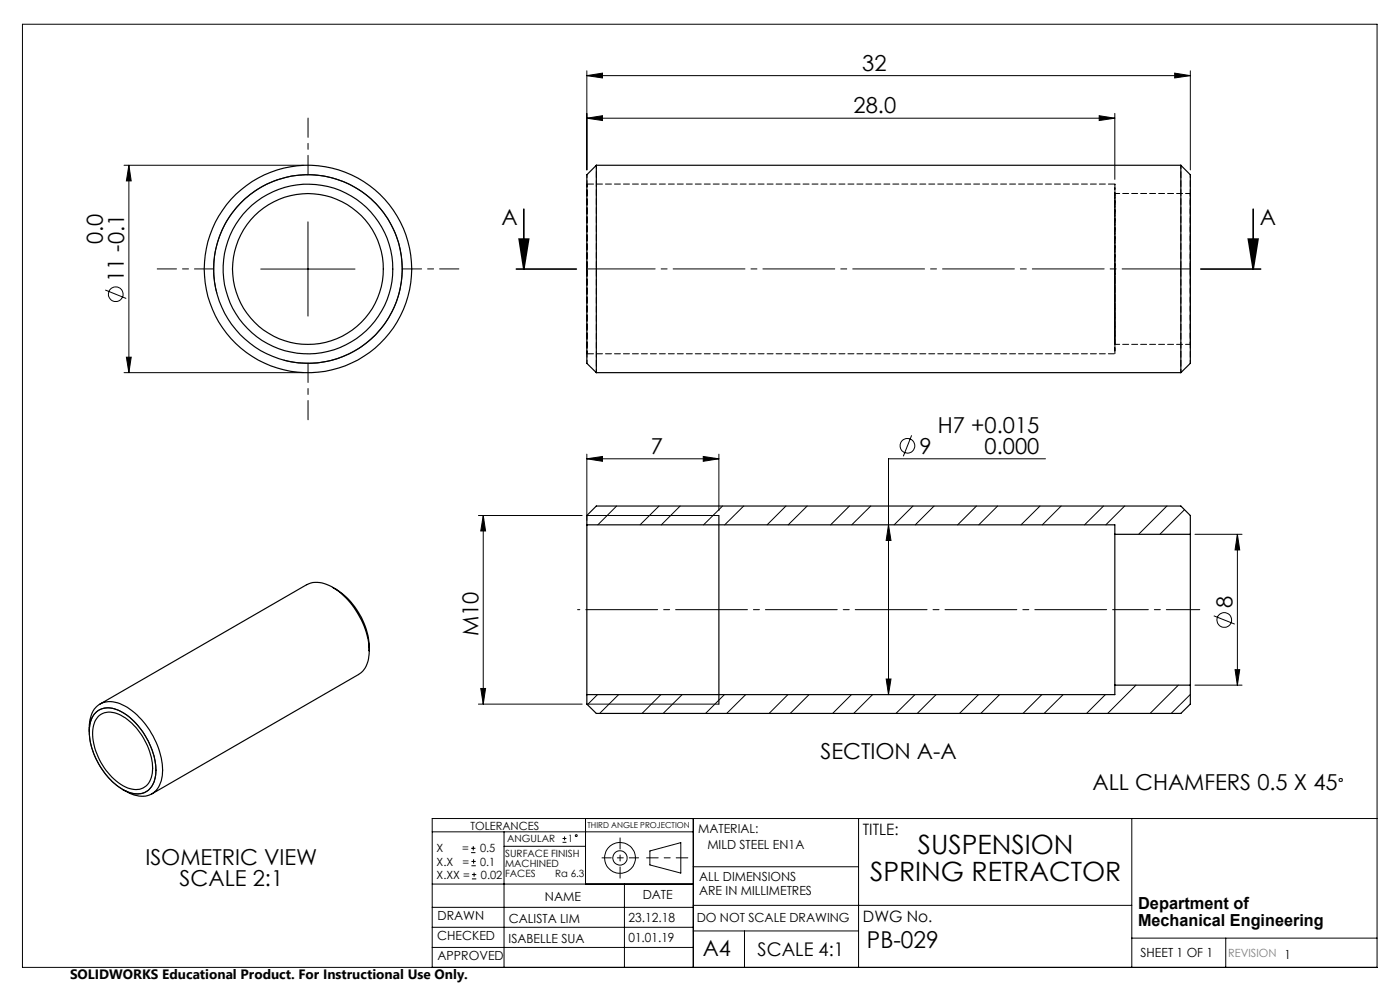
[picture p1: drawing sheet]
<svg xmlns="http://www.w3.org/2000/svg" width="297mm" height="210mm" viewBox="0 0 297 210" stroke-linecap="round" stroke-linejoin="round" font-family="sans-serif">
<g fill="none" stroke="#000" stroke-width=".21">
<path d="M4.8 5.1h287.3v200.1h-287.3zM124.5 16l3.3-.5v1zM124.5 15v21M124.5 16h128M249.2 15.5l3.3 .5-3.3 .5zM252.5 15v21M26.3 35.1h38M27.3 35.1v43.9M27.3 35.1l.5 3.3h-1zM124.5 25.1l3.3-.6v1.1zM124.5 25.1h112M233.2 24.5l3.3 .6-3.3 .5z"/>
<path d="M236.5 24.1v14M55.3 57.1h20M65.3 47.1v20M22.3 61.5l4.5 1.8M26.3 79h38M26.8 75.8h1l-.5 3.2zM46 62.2a20 20 0 0 1 17.6-25.1 20 20 0 0 1 21.6 21.7 20 20 0 0 1-25.1 17.6M124.5 97.3l3.3-.5v1.1zM124.5 96.3v14M124.5 97.3h28M149.2 96.8l3.3 .5-3.3 .6zM152.5 96.3v12"/>
<path d="M193.4 92.3l-1.8 4.5M221.8 97.3h-33.3v50M101.5 109.4h22M102.5 109.4l.5 3.2h-1zM102.5 109.4v40M124.5 109.4h28M130.8 107.3l-4 4M139.8 107.3l-4 4M144.3 107.3l-4 4M153.3 107.3l-4 4M157.8 107.3l-4.1 4M166.7 107.3l-4 4"/>
<path d="M171.2 107.3l-4 4M180.2 107.3l-4 4M184.7 107.3l-4 4M188.5 111.3l.5 3.3h-1zM193.7 107.3l-4 4M198.2 107.3l-4 4M207.2 107.3l-4 4M211.6 107.3l-4 4M220.6 107.3l-4 4M225.1 107.3l-4 4M234.1 107.3l-4 4M238.6 107.3l-4 4"/>
<path d="M247.5 107.3l-6 6M251.3 108.1l-5.2 5.2M253.5 113.3h10M262.5 113.3l.5 3.4h-1zM262.5 113.3v32M257.5 130.6l4.4 1.8M20.5 151a4.6 4.6 0 0 1 5.5 .1 15.3 15.3 0 0 1 7 13.3 3.9 3.9 0 0 1-4.2 4 10.5 10.5 0 0 1-7-4.9 13.3 13.3 0 0 1-2.6-10.3l.4-1.2zM101.5 149.4h22M102 146h1l-.5 3.4zM124.5 149.4h28M126.8 147.3l-2.2 2.2M131.2 147.3l-4 4"/>
<path d="M140.2 147.3l-4 4M144.7 147.3l-4 4M153.7 147.3l-4 4M158.2 147.3l-4 4M167.1 147.3l-3.9 4M171.6 147.3l-4 4M180.6 147.3l-4 4M185.1 147.3l-4 4M188 144h1l-.5 3.3zM194.1 147.3l-4 4M198.6 147.3l-4 4M207.6 147.3l-4 4"/>
<path d="M212.1 147.3l-4 4M221 147.3l-4 4M225.5 147.3l-4 4M234.5 147.3l-4 4M241 145.3l-6 6M250 145.3l-6 6M252.5 147.3l-4 4M253.5 145.3h10M262 142.1h1l-.5 3.2zM91.7 176.5h55.4M99.9 179.9h1M100.4 179.5v.9"/>
<path d="M106.9 176.5v28.7M106.9 179.5h17.3M119.3 178.7h.9M119.3 177.9h.9M119.8 177.4v.9M124.2 173.6v13.9M147.1 173.6v31.6M182.1 173.6v31.6M240.1 173.6v31.6M292.1 173.6h-200.4v31.6M91.7 196.7h55.4M91.7 192.5h55.4"/>
<path d="M91.7 187.5h55.4M99.9 180.9h1M100 183.6h.9M100 182.7h.9M100.1 186.4h.9M100.1 185.5h.9M100.5 182.3v.9M100.6 185.1v.9M132.5 187.5v17.7M137.9 180.5l6.5-1.8v6.5l-6.5-1.7zM147.1 183.9h35M147.1 197.5h35"/>
<path d="M147.1 192h93M157.9 197.5v7.7M240.1 199h52M260 199v6.2M91.7 201h55.4"/>
<circle cx="24.5" cy="62.4" r="1.55"/>
<circle cx="192.5" cy="94.6" r="1.55"/>
<circle cx="259.7" cy="131.5" r="1.56"/>
<circle cx="122.2" cy="177.3" r=".2"/>
<circle cx="131.5" cy="182" r="1.52"/>
<circle cx="131.5" cy="182" r="3.3"/>
</g>
<path d="M145.9 182h-8.7" fill="none" stroke="#000" stroke-width=".21" stroke-dasharray="15.2 1.3 1.3 1.3" stroke-dashoffset="12.8"/>
<path d="M131.5 177.7v8.6" fill="none" stroke="#000" stroke-width=".21" stroke-dasharray="15.2 1.3 1.3 1.3" stroke-dashoffset="12.9"/>
<path d="M127.7 182h7.8" fill="none" stroke="#000" stroke-width=".21" stroke-dasharray="15.2 1.3 1.3 1.3" stroke-dashoffset="13.3"/>
<path d="M109.5 57.1h12.8M110.1 50.7h2l-1 6.4zM111.1 44.4v12.7M254.7 57.1h12.7M264.8 50.7h2.1l-1 6.4zM265.9 44.4v12.7" fill="none" stroke="#000" stroke-width=".35"/>
<path d="M236.5 129.3h-114" fill="none" stroke="#000" stroke-width=".21" stroke-dasharray="15.2 1.3 1.3 1.3" stroke-dashoffset="-1.8"/>
<path d="M236.5 129.3h18" fill="none" stroke="#000" stroke-width=".21" stroke-dasharray="15.2 1.3 1.3 1.3" stroke-dashoffset="8.1"/>
<path d="M124.5 57h128" fill="none" stroke="#000" stroke-width=".21" stroke-dasharray="15.2 1.3 1.3 1.3" stroke-dashoffset=".8"/>
<path d="M65.3 37v-12M45.3 57h-12M85.3 57h12M65.3 77v12" fill="none" stroke="#000" stroke-width=".21" stroke-dasharray="15.2 1.3 1.3 1.3" stroke-dashoffset="11.1"/>
<g fill="none" stroke="#000" stroke-width=".25">
<path d="M126.5 35.1v43.9M126.5 35.1l-2 2v40l2 1.9M126.5 35.1h124M250.5 35.1v43.9M250.5 35.1l2 2v40l-2 1.9M126.5 79h124M124.5 111.3v36M124.5 111.3v-1.9l2-2.1h124l2 2.1v3.9M124.5 111.3h112v2M152.5 109.4v40M236.5 113.3v32M236.5 113.3h16"/>
<path d="M252.5 113.3v32M70.6 124.6a15.4 15.4 0 0 1 7.7 13.4M78.3 138a17 17 0 0 0-8.5-13.8 5.3 5.3 0 0 0-4.7-.2l-43.9 25.4M78.3 138a5.4 5.4 0 0 1-2.2 5.1l-43.9 25.3M18.9 155.2a6 6 0 0 1 2.4-5.9 5.7 5.7 0 0 1 5.7 .7 16.9 16.9 0 0 1 7.4 14.5 4.5 4.5 0 0 1-3.5 4.4 7.3 7.3 0 0 1-4.9-1.4M20.3 151.2a4.4 4.4 0 0 1 5.5-.2 15.4 15.4 0 0 1 7.2 13.5 3.9 3.9 0 0 1-4.4 3.9 11.3 11.3 0 0 1-7.3-5.8 12.2 12.2 0 0 1-1.9-10l.4-.8zM20.8 152a4.1 4.1 0 0 1 5.3 0 13.9 13.9 0 0 1 6.2 12 3.6 3.6 0 0 1-5.2 3.1 13.3 13.3 0 0 1-7.3-12.8l.3-1.3zM236.5 145.3v2h-112M236.5 145.3h16M252.5 145.3v4.1l-2 1.9h-124l-2-1.9v-2.1"/>
<circle cx="65.3" cy="57.1" r="18"/>
<circle cx="65.3" cy="57.1" r="20"/>
<circle cx="65.3" cy="57.1" r="16"/>
<circle cx="65.3" cy="57.1" r="22"/>
</g>
<g fill="#000">
<path d="M124.5 16l3.3-.5v1zM249.2 15.5l3.3 .5-3.3 .5zM124.5 25.1l3.3-.6v1.1zM233.2 24.5l3.3 .6-3.3 .5zM188.5 111.3l.5 3.3h-1zM188 144h1l-.5 3.3z"/>
<path d="M27.3 35.1l.5 3.3h-1zM26.8 75.8h1l-.5 3.2z"/>
<path d="M264.8 50.7h2.1l-1 6.4zM110.1 50.7h2l-1 6.4z"/>
<path d="M149.2 96.8l3.3 .5-3.3 .6zM124.5 97.3l3.3-.5v1.1z"/>
<path d="M262.5 113.3l.5 3.4h-1zM262 142.1h1l-.5 3.2zM102.5 109.4l.5 3.2h-1zM102 146h1l-.5 3.4z"/>
</g>
<path d="M250.5 35v44M126.5 79v-44" fill="none" stroke="#000" stroke-width=".21" stroke-dasharray="1.3 .6" stroke-dashoffset=".5"/>
<path d="M124.5 37v40M252.5 77v-40" fill="none" stroke="#000" stroke-width=".21" stroke-dasharray="1.3 .6" stroke-dashoffset=".6"/>
<path d="M236.5 39h-112M124.5 57v-18v36v-18M236.5 58.4v-19.4v36v-16.6M124.5 75h112" fill="none" stroke="#000" stroke-width=".21" stroke-dasharray="1.3 .6" stroke-dashoffset="-.1"/>
<path d="M236.5 57v-16v32v-16M252.5 57v-16v32v-16" fill="none" stroke="#000" stroke-width=".21" stroke-dasharray="1.3 .6" stroke-dashoffset=".1"/>
<path d="M252.5 41h-16M236.5 73h16" fill="none" stroke="#000" stroke-width=".21" stroke-dasharray="1.3 .6" stroke-dashoffset=".3"/>
<g font-size="5.6">
<text x="194.7" y="181.2">SUSPENSION</text>
<text x="184.6" y="186.9">SPRING RETRACTOR</text>
</g>
<text font-size="4.9" x="183.9" y="201">PB-029</text>
<g font-size="4.7">
<text x="182.9" y="15">32</text>
<text x="181.1" y="24">28.0</text>
<text x="106.4" y="47.8">A</text>
<text x="267.2" y="47.8">A</text>
<text x="21.8" y="51.8" transform="rotate(-90 21.8 51.8)">0.0</text>
<text x="26.3" y="59.8" transform="rotate(-90 26.3 59.8)">11 -0.1</text>
<text x="199" y="91.8">H7 +0.015</text>
<text x="138" y="96.3">7</text>
<text x="195.1" y="96.3">9</text>
<text x="208.9" y="96.3">0.000</text>
<text x="261.5" y="128.9" transform="rotate(-90 261.5 128.9)">8</text>
<text x="101.5" y="135" transform="rotate(-90 101.5 135)">M10</text>
<text x="174.1" y="161">SECTION A-A</text>
<text x="231.8" y="167.6">ALL CHAMFERS 0.5 X 45</text>
<text x="30.8" y="183.4">ISOMETRIC VIEW</text>
<text x="38.1" y="188">SCALE 2:1</text>
<text x="149.1" y="202.9">A4</text>
</g>
<text font-size="4" x="160.7" y="202.8">SCALE 4:1</text>
<text font-size="3.9" x="283.8" y="167.6">°</text>
<g font-size="3.5">
<text x="241.4" y="192.8">Department of</text>
<text x="241.4" y="196.3">Mechanical Engineering</text>
</g>
<g font-size="3.3">
<text x="183" y="177.2">TITLE:</text>
<text x="183.1" y="195.7">DWG No.</text>
</g>
<text font-size="2.9" x="14.9" y="207.6">SOLIDWORKS Educational Product. For Instructional Use Only.</text>
<g font-size="2.7">
<text x="148.1" y="176.7">MATERIAL:</text>
<text x="150.1" y="180.1">MILD STEEL EN1A</text>
<text x="115.6" y="191">NAME</text>
<text x="136.3" y="190.8">DATE</text>
<text x="148.3" y="186.8">ALL DIMENSIONS</text>
<text x="148.3" y="189.8">ARE IN MILLIMETRES</text>
<text x="92.8" y="195.2">DRAWN</text>
<text x="107.9" y="195.7">CALISTA LIM</text>
<text x="133.3" y="195.6">23.12.18</text>
<text x="147.8" y="195.7">DO NOT SCALE DRAWING</text>
<text x="92.8" y="199.3">CHECKED</text>
<text x="92.8" y="203.6">APPROVED</text>
<text x="107.9" y="199.9">ISABELLE SUA</text>
<text x="133.3" y="199.8">01.01.19</text>
<text x="242" y="203">SHEET 1 OF 1</text>
</g>
<g font-size="2.4">
<text x="99.8" y="176">TOLERANCES</text>
<text x="92.6" y="180.8">X</text>
<text x="92.6" y="183.6">X.X</text>
<text x="98" y="180.8">=</text>
<text x="98.1" y="183.6">=</text>
<text x="101.8" y="180.8">0.5</text>
<text x="101.9" y="183.6">0.1</text>
<text x="92.6" y="186.4">X.XX =</text>
<text x="102" y="186.4">0.02</text>
</g>
<text font-size="2.4" fill="#808080" x="260.6" y="203">REVISION 1</text>
<g font-size="2.1">
<text x="107.6" y="178.6">ANGULAR</text>
<text x="120.5" y="178.6">1</text>
<text x="107.2" y="181.8">SURFACE FINISH</text>
<text x="107.2" y="183.9">MACHINED</text>
<text x="107.2" y="186">FACES</text>
<text x="117.8" y="186">Ra 6.3</text>
</g>
<text font-size="1.7" x="124.6" y="175.7">THIRD ANGLE PROJECTION</text>
</svg>
